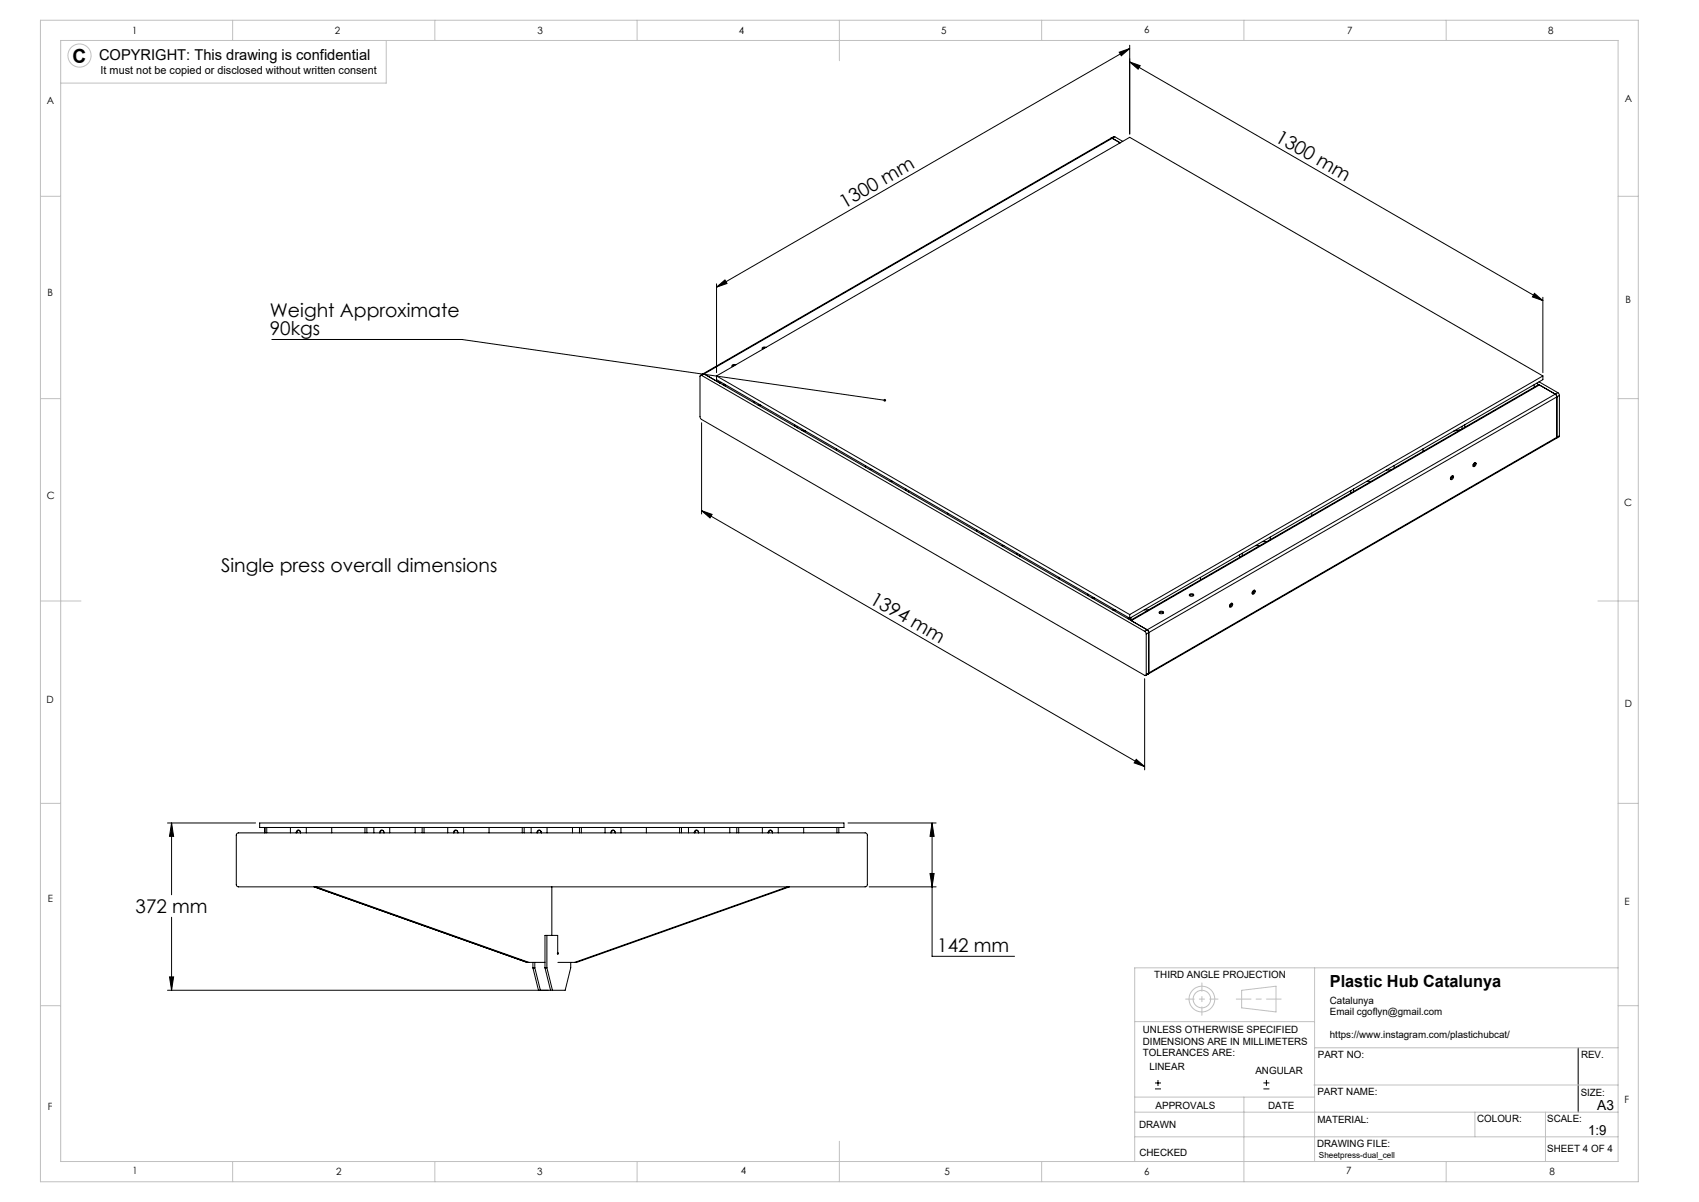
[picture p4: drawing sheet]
<svg xmlns="http://www.w3.org/2000/svg" width="420mm" height="297mm" viewBox="0 0 420 297" stroke-linecap="round" stroke-linejoin="round" font-family="sans-serif">
<g fill="none" stroke="#000" stroke-width=".25">
<path d="M276.7 12.9l2.6-.9-2.1 1.8zM279.3 11.2v21.9M279.3 12l-102.2 59M279.3 15.3l2.6 .9-.6 .9zM279.3 15.3l102.1 59M274.7 34.1l.2 .1M274.7 34.1l-100.9 58.3M274.9 34.2l2 1.1M274.9 34.2l-100.8 58.2M275.6 33.8l-.9 .3M275.6 33.8l-.7 .4M275.6 33.8l1.9 1.1"/>
<path d="M177.1 71l2.1-1.8 .5 .8zM177.1 70.1v22M379.3 72.5l2.1 1.8-2.6-.9zM381.4 73.5v18.6M67.2 83.9h47l104.5 15M173.4 92.8l-.2-.1-.2 .3v10l.4 .6 109.6 63.3h.2l.2-.3M173.4 92.8l109.6 63.2M173.8 92.4h.3M173.8 92.4l-.6 .3M174.1 92.4l-.7 .4M174.1 92.4l109.5 63.2M177.1 92.9v.9l102.2 59"/>
<path d="M177.1 92.9l102.2 59M177.1 92.9l102.2-59 102.1 59M178.3 94.5l-.3 .2M179.1 94.9l-.3 .2M179.3 95v.4M181.6 90.3l-.6 .2M181.9 90.2l-.1-.1a.42 .42 0 0 0-.6-.1 .42 .42 0 0 0-.1 .6M186.4 99.2v.3M189 86l-.5 .2M189.3 85.8h-.1a.42 .42 0 0 0-.5-.1 .42 .42 0 0 0-.1 .6M379.3 95v.7M379.8 94.7l4.7 2.7"/>
<path d="M380.5 94.3l4.6 2.7M381.4 92.9v.9l-102.1 59M381.4 92.9l-102.1 59M384.5 97.4l.4 .7M384.5 97.4l-100.9 58.2M384.9 98.1v9.9M384.9 98.1l-100.9 58.2M385.1 97l.4 .7M385.1 97l-.6 .4M385.5 97.7l-.6 .4M385.5 97.7v10M173.4 104.5v22.5"/>
<path d="M187.4 100.1h.7M196.4 104.9v.4M197.1 105.3v.4M198.2 106.3l.9 .2M206.8 110.9v.4M213.9 115.1v.3M214.9 116h.7M220 118.9h.7M337.9 118.9h1M342.7 116.1h1.1M344.7 115v.6M351.8 110.9v.6"/>
<path d="M358.8 117.7a.34 .34 0 0 1 .6 0 .34 .34 0 0 1-.2 .5 .38 .38 0 0 1-.6 .2 .38 .38 0 0 1 .1-.6zM359.1 117.5l-.1 .6-.4 .3M359.1 117.8l-.5 .3M361.1 106.2l-1.7 .3M361.4 105.3v.7M362.1 104.9v.7M364.4 114.5a.34 .34 0 0 1 .5 0 .34 .34 0 0 1-.1 .5 .38 .38 0 0 1-.6 .2 .38 .38 0 0 1 .1-.6zM364.6 114.3l-.1 .5-.4 .4M364.7 114.5l-.5 .3M384.7 108.3l-100.8 58.2M384.9 108l-.2 .3M384.9 108l-100.9 58.3"/>
<path d="M385.5 107.7l-.8 .6M385.5 107.7l-.6 .3M173.4 126.2l2.6 .9-.5 .9zM173.4 126.2l109.6 63.2M223.9 120.8v.4M224.6 121.2v.4M234.3 126.8v.4M241.4 130.9v.4M242.4 131.9h.7M247.5 134.8h.7M251.4 136.7v.4M252.1 137.1v.3"/>
<path d="M306.4 137.1v.6M307.1 136.7v.6M310.4 134.8h1M312.1 133.8h1.1M314 132.7v.6M324.3 126.8v.6M333.9 121.2v.6M334.6 120.8v.7M261.8 142.7v.3M268.9 146.8v.4M269.9 147.7h.7M275 150.7h.7"/>
<path d="M278.9 152.6v.3M279.3 151.9v.9M279.5 153.3l100.8-58.2h.2l-100.8 58.3 3.9 2.2M279.6 152.6v.6M282.9 150.7h1M283 156l.4 .7M283.4 156.7v9.9M283.6 155.6l.4 .7M283.6 155.6l-.6 .4M284 156.3l-.6 .4M284 156.3v10M286.6 151.5l.5-.2 .5 .2"/>
<path d="M286.6 151.2l.2-.1a.42 .42 0 0 1 .6-.1 .42 .42 0 0 1 0 .6h-.1a.48 .48 0 0 1-.5 0 .48 .48 0 0 1-.2-.4zM294 147.2l.6-.2 .5 .2M294 146.9l.2-.1a.42 .42 0 0 1 .6-.1 .42 .42 0 0 1 .1 .6h-.1a.48 .48 0 0 1-.5 0 .48 .48 0 0 1-.3-.4zM296.8 142.7v.6M304.2 149.2a.34 .34 0 0 1 .5 0 .34 .34 0 0 1-.1 .5 .38 .38 0 0 1-.6 .3 .38 .38 0 0 1 .1-.7zM304.5 149l-.1 .6-.4 .3M304.5 149.3l-.5 .3M309.8 146a.34 .34 0 0 1 .5 0 .34 .34 0 0 1-.1 .5 .38 .38 0 0 1-.7 .2 .38 .38 0 0 1 .2-.6zM310 145.8l-.1 .6-.4 .3M310.1 146.1l-.6 .3M283 167.7v22.5M283.9 166.5l-.7 .4"/>
<path d="M284 166.3l-.1 .2M284 166.3l-.6 .3M280.9 187.6l2.1 1.8-2.6-.9zM41.4 203.4h21.8M42.4 203.4v17.7M42.4 203.4l.5 3.3h-1zM58.6 206l.4-.2h154.9l.3 .2 .2 .4v12.2l-.2 .4-.3 .1h-154.9l-.4-.1-.2-.4v-12.2zM64.2 203.4h144.4v1.1h-144.4zM65.5 204.5v1.3M65.9 204.5v1.3M71.8 204.5v1.3M73.2 205.8a.57 .57 0 0 1 .6-.7 .57 .57 0 0 1 .5 .7 .49 .49 0 0 0-.5-.6 .49 .49 0 0 0-.4 .6"/>
<path d="M75.7 204.5v1.3M77.7 219.1l52.6 18.7h4.4M78.1 219.1l52.7 18.7M82 204.5v1.3M90.2 204.5v1.3M90.7 204.5v1.3M92.4 204.5v1.3M93.8 205.8a.57 .57 0 0 1 .6-.7 .57 .57 0 0 1 .5 .7 .49 .49 0 0 0-.4-.6 .49 .49 0 0 0-.5 .6M96.3 204.5v1.3M102.6 204.5v1.3M104.4 204.5v1.3M104.8 204.5v1.3"/>
<path d="M110.7 204.5v1.3M112.1 205.8a.57 .57 0 0 1 .5-.7 .57 .57 0 0 1 .6 .7 .49 .49 0 0 0-.5-.6 .49 .49 0 0 0-.4 .6M114.6 204.5v1.3M120.9 204.5v1.3M129.1 204.5v1.3M129.6 204.5v1.3M131.3 204.5v1.3M132.7 205.8a.57 .57 0 0 1 .6-.7 .57 .57 0 0 1 .5 .7 .49 .49 0 0 0-.5-.6 .49 .49 0 0 0-.4 .6M135.2 204.5v1.3M136.4 219.1v12M141.5 204.5v1.3M143.2 204.5v1.3"/>
<path d="M143.7 204.5v1.3M149.6 204.5v1.3M151 205.8a.57 .57 0 0 1 .5-.7 .57 .57 0 0 1 .6 .7 .49 .49 0 0 0-.5-.6 .49 .49 0 0 0-.5 .6M153.5 204.5v1.3M159.8 204.5v1.3M168 204.5v1.3M168.5 204.5v1.3M170.2 204.5v1.3M171.6 205.8a.57 .57 0 0 1 .6-.7 .57 .57 0 0 1 .5 .7 .49 .49 0 0 0-.5-.6 .49 .49 0 0 0-.4 .6M174.1 204.5v1.3M180.4 204.5v1.3M182.1 204.5v1.3"/>
<path d="M182.6 204.5v1.3M188.5 204.5v1.3M189.9 205.8a.57 .57 0 0 1 .5-.7 .57 .57 0 0 1 .6 .7 .49 .49 0 0 0-.5-.6 .49 .49 0 0 0-.5 .6M192.4 204.5v1.3M194.7 219.1l-52.6 18.7M195.2 219.1l-52.7 18.7h-4.6M198.7 204.5v1.3M206.9 204.5v1.3M207.4 204.5v1.3M209.6 203.4h21.8M214.9 219.1h16.5M229.9 215.8h1l-.5 3.3z"/>
<path d="M230.4 203.4l.5 3.3h-1zM230.4 203.4v32.9h20.4M42.4 226.6v18.1M131.7 239.1h.1M131.7 239.1h.5M131.7 237.8v1.3M131.7 239.1l1.4 5.6M132.2 239.1l1.4 5.6M132.2 237.8v1.3M134.7 239.1h.1M134.7 239.1h.5M134.7 239.1l1.4 5.6"/>
<path d="M135.2 239.1l1.4 5.6M135.2 231.1v8M137.8 235.6h.2M137.9 235.4v-4.3h-3.2v8M141.1 237.8v1.3l-1.4 5.6h-98.3M41.9 241.4h1l-.5 3.3zM390.1 258.9v15.9M285.5 269.1h1.5M285.5 267.6h1.5M286.3 266.9v1.4M312.3 269.1h1.5M312.3 267.6h1.5"/>
<path d="M313.1 266.8v1.5"/>
<circle cx="137.9" cy="235.6" r=".15"/>
</g>
<g fill="none" stroke="#c0c0c0" stroke-width=".25">
<path d="M10 5h395v287h-395zM15 10h385v277h-385zM57.5 5v5M95.5 10v10.5h-80.5M107.5 5v5M157.5 5v5M207.5 5v10M257.5 5v5M307.5 5v5M357.5 5v5M10 48.5h5M400 48.5h5"/>
<path d="M10 98.5h5M400 98.5h5M10 148.5h10M395 148.5h10M10 198.5h5M400 198.5h5M325 239.1v47.9M400 239.1h-119.5v47.9M10 248.5h5M280.5 252.4h44.5M306.9 244.7l8.5-1v6.3l-8.5-1zM325 258.9h75"/>
<path d="M400 248.5h5M280.5 274.8h119.5M280.5 271.1h44.5M307.5 271.1v20.9M324.8 268.1h75.2M364.6 274.8v6.1M382 274.8v12.2M57.5 287v5M107.5 287v5M157.5 287v5M207.5 282v10M257.5 287v5"/>
<path d="M280.5 280.9h119.5M357.5 287v5"/>
<circle cx="19.7" cy="13.7" r="2.86"/>
<circle cx="297.1" cy="246.9" r="2.17"/>
<circle cx="297.1" cy="246.9" r="3.2"/>
</g>
<path d="M293.1 246.9h8M297.1 250.9v-8" fill="none" stroke="#c0c0c0" stroke-width=".25" stroke-dasharray="15.2 1.3 1.3 1.3" stroke-dashoffset="13.1"/>
<path d="M305.6 246.9h11.1" fill="none" stroke="#c0c0c0" stroke-width=".25" stroke-dasharray="15.2 1.3 1.3 1.3" stroke-dashoffset="11.6"/>
<g fill="#000">
<path d="M276.7 12.9l2.6-.9-2.1 1.8zM177.1 71l2.1-1.8 .5 .8z"/>
<path d="M379.3 72.5l2.1 1.8-2.6-.9zM279.3 15.3l2.6 .9-.6 .9z"/>
<path d="M173.4 126.2l2.6 .9-.5 .9zM280.9 187.6l2.1 1.8-2.6-.9z"/>
<path d="M230.4 203.4l.5 3.3h-1zM229.9 215.8h1l-.5 3.3zM41.9 241.4h1l-.5 3.3zM42.4 203.4l.5 3.3h-1zM218.5 98.7v.5l.5-.1 .1-.1-.4-.1 .4 .1-.2-.4z"/>
</g>
<text font-size="4.8" x="17.9" y="15.5">C</text>
<g font-size="4.7">
<text x="315" y="34.8" transform="rotate(30 315 34.8)">1300 mm</text>
<text x="208.8" y="51.5" transform="rotate(-30 208.8 51.5)">1300 mm</text>
<text x="66.7" y="78.3">Weight Approximate</text>
<text x="66.7" y="82.8">90kgs</text>
<text x="54.7" y="141.4">Single press overall dimensions</text>
<text x="214.8" y="148.9" transform="rotate(30 214.8 148.9)">1394 mm</text>
<text x="33.5" y="225.6">372 mm</text>
<text x="231.7" y="235.3">142 mm</text>
</g>
<text font-size="4.1" x="328.7" y="244">Plastic Hub Catalunya</text>
<text font-size="3.7" x="24.5" y="14.8">COPYRIGHT: This drawing is confidential</text>
<g font-size="3.4">
<text x="394.8" y="274.2">A3</text>
<text x="392.6" y="280.4">1:9</text>
</g>
<text font-size="2.7" x="24.9" y="18.4">It must not be copied or disclosed without written consent</text>
<g font-size="2.5">
<text x="32.7" y="8.3">1</text>
<text x="82.7" y="8.3">2</text>
<text x="132.9" y="8.3">3</text>
<text x="182.7" y="8.3">4</text>
<text x="232.7" y="8.3">5</text>
<text x="282.8" y="8.3">6</text>
<text x="333" y="8.4">7</text>
<text x="382.8" y="8.3">8</text>
<text x="11.6" y="25.7">A</text>
<text x="401.7" y="25.3">A</text>
<text x="11.8" y="73">B</text>
<text x="401.8" y="75">B</text>
<text x="11.6" y="123.2">C</text>
<text x="401.5" y="125">C</text>
<text x="11.5" y="173.7">D</text>
<text x="401.6" y="174.6">D</text>
<text x="11.8" y="223">E</text>
<text x="401.6" y="223.7">E</text>
<text x="285.3" y="241.8">THIRD ANGLE PROJECTION</text>
<text x="328.7" y="248">Catalunya</text>
<text x="328.7" y="250.8">Email cgoflyn@gmail.com</text>
<text x="282.5" y="255.3">UNLESS OTHERWISE SPECIFIED</text>
<text x="328.7" y="256.4">https://www.instagram.com/plastichubcat/</text>
<text x="282.5" y="258.1">DIMENSIONS ARE IN MILLIMETERS</text>
<text x="282.5" y="260.9">TOLERANCES ARE:</text>
<text x="325.8" y="261.3">PART NO:</text>
<text x="390.8" y="261.4">REV.</text>
<text x="284.1" y="264.5">LINEAR</text>
<text x="310.3" y="265.3">ANGULAR</text>
<text x="11.8" y="274.3">F</text>
<text x="285.7" y="274.1">APPROVALS</text>
<text x="313.5" y="274">DATE</text>
<text x="325.7" y="270.5">PART NAME:</text>
<text x="390.8" y="270.7">SIZE:</text>
<text x="401.6" y="272.7">F</text>
<text x="281.6" y="278.8">DRAWN</text>
<text x="325.7" y="277.5">MATERIAL:</text>
<text x="365.2" y="277.3">COLOUR:</text>
<text x="382.5" y="277.2">SCALE:</text>
<text x="281.7" y="285.5">CHECKED</text>
<text x="325.6" y="283.5">DRAWING FILE:</text>
<text x="382.5" y="284.8">SHEET 4 OF 4</text>
<text x="32.8" y="290.2">1</text>
<text x="83.1" y="290.3">2</text>
<text x="132.8" y="290.3">3</text>
<text x="183.1" y="290.2">4</text>
<text x="233.5" y="290.2">5</text>
<text x="282.9" y="290.3">6</text>
<text x="332.8" y="290.2">7</text>
<text x="383" y="290.3">8</text>
</g>
<text font-size="2.1" x="326" y="286.2">Sheetpress-dual_cell</text>
</svg>
